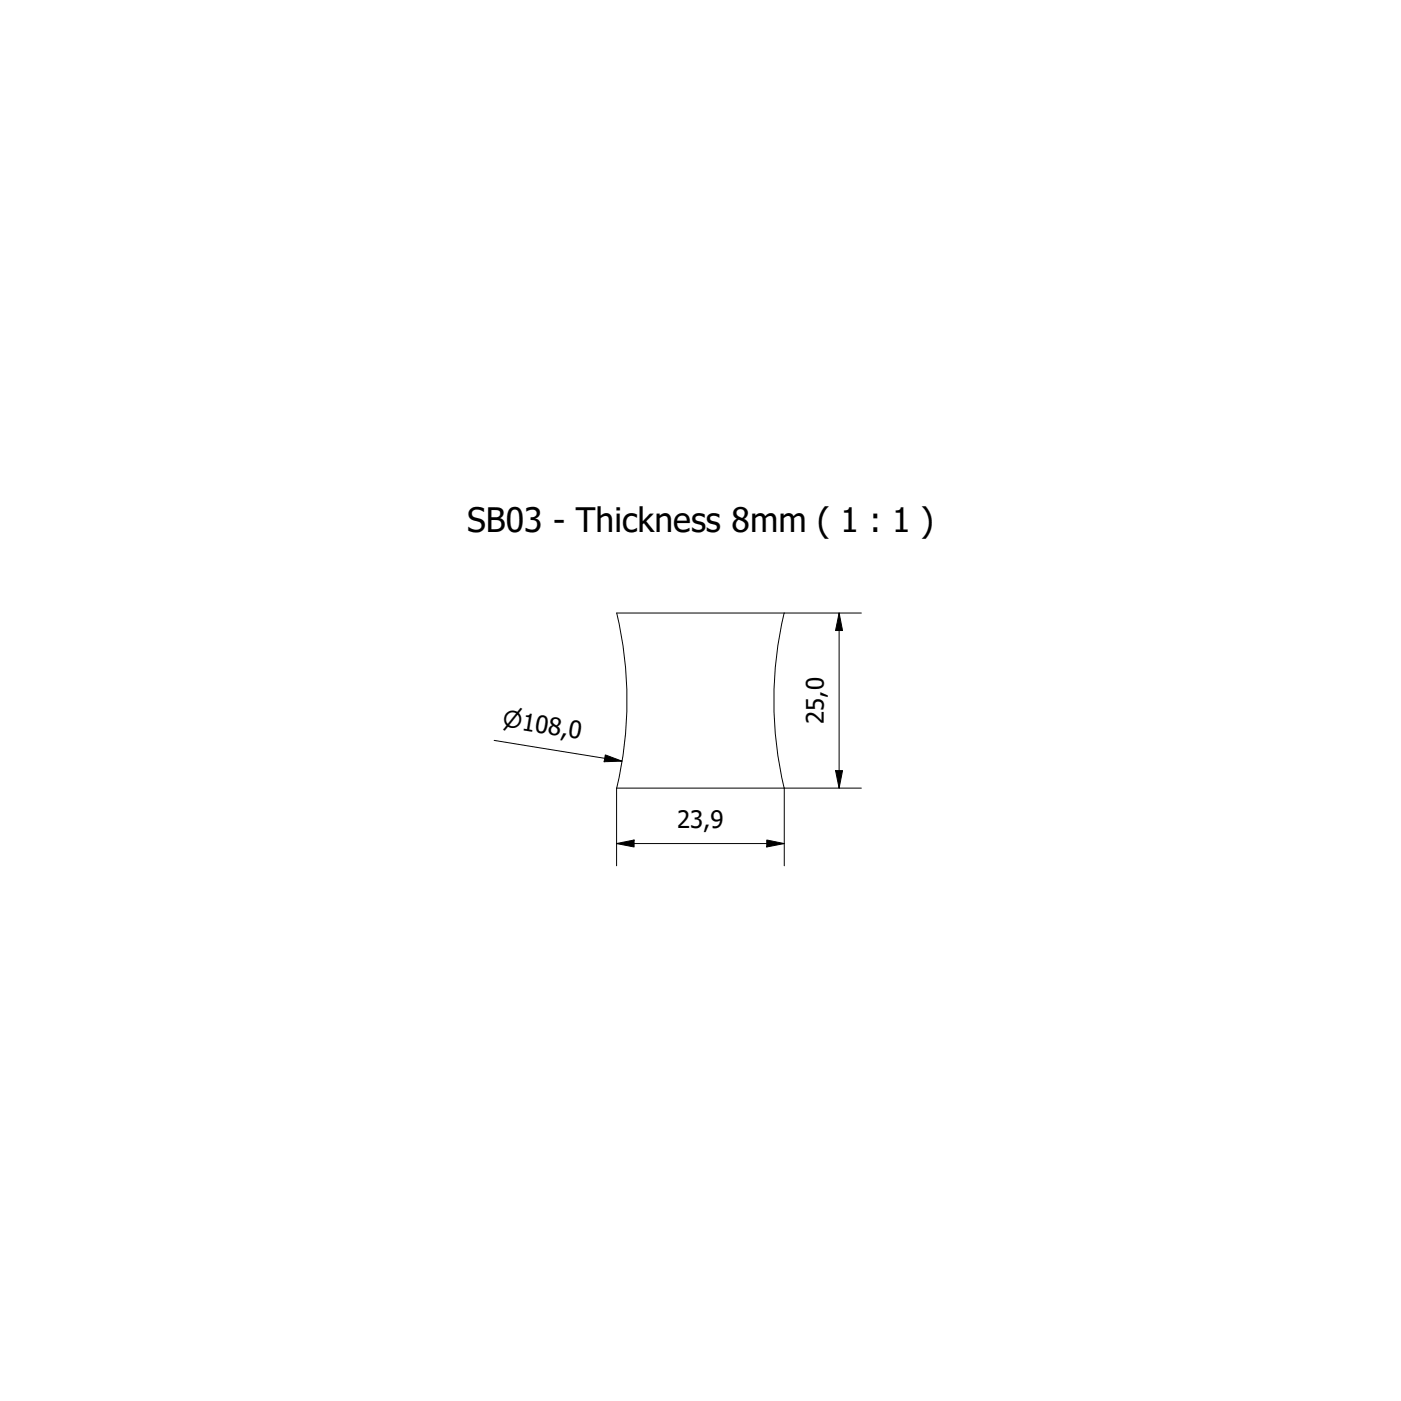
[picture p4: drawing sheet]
<svg xmlns="http://www.w3.org/2000/svg" width="200mm" height="200mm" viewBox="0 0 200 200" stroke-linecap="round" stroke-linejoin="round" font-family="sans-serif">
<!-- layer: Visible (ISO) -->
<path d="M88 87.5h24a54 54 0 0 0 0 25h-24M88 87.5a54 54 0 0 1 0 25" fill="none" stroke="#000" stroke-width=".14"/>
<!-- layer: Dimension (ISO) -->
<path d="M112 87.5h11M119.8 87.5l.5 2.5h-1zM119.8 87.5v25M70.5 105.7l18.3 3M86.4 107.8l2.4 .9-2.5 .1zM88 112.5v11.1M109.5 119.9l2.5 .5-2.5 .5zM119.3 110h1l-.5 2.5zM123 112.5h-11v11.1M88 120.4l2.5-.5v1zM88 120.4h24" fill="none" stroke="#000" stroke-width=".14"/>
<path d="M119.8 87.5l.5 2.5h-1zM86.4 107.8l2.4 .9-2.5 .1zM88 120.4l2.5-.5v1zM119.3 110h1l-.5 2.5zM109.5 119.9l2.5 .5-2.5 .5z" fill="#000"/>
<text font-size="4.8" x="66.7" y="76">SB03 - Thickness 8mm ( 1 : 1 )</text>
<g font-size="3.4">
<text x="117.6" y="103.4" transform="rotate(-90 117.6 103.4)">25,0</text>
<text x="96.7" y="118.3">23,9</text>
</g>
<text font-size="3.3" x="71.6" y="103.7" transform="rotate(9 71.6 103.7)">⌀108,0</text>
</svg>
